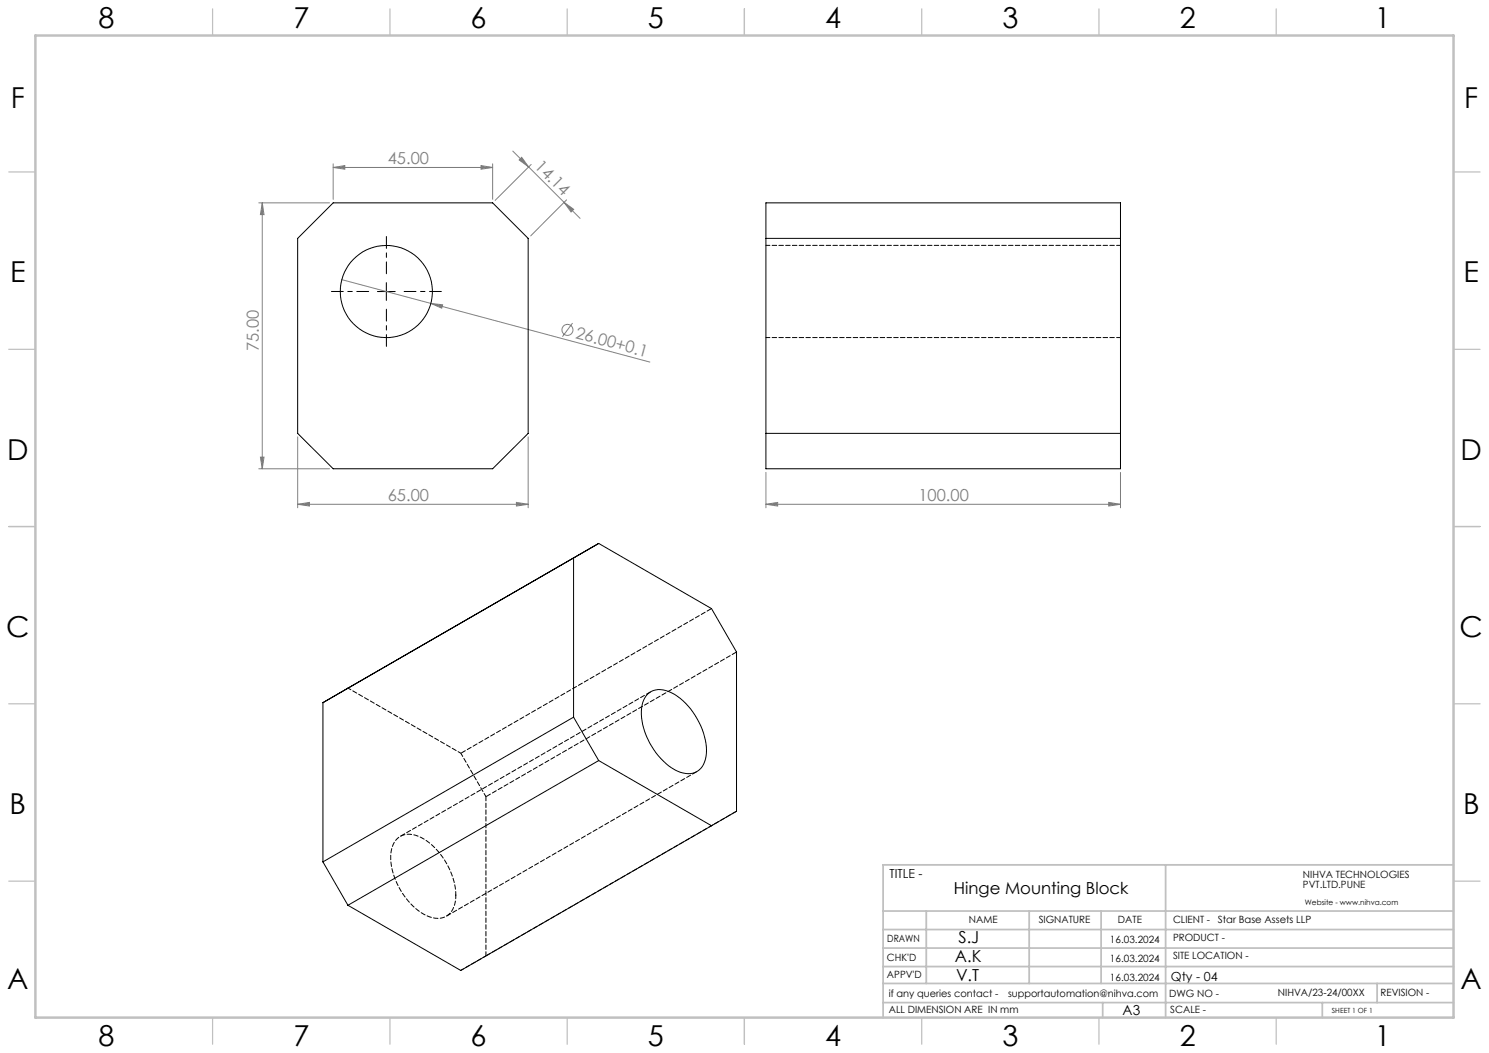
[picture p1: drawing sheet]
<svg xmlns="http://www.w3.org/2000/svg" width="420mm" height="297mm" viewBox="0 0 420 297" stroke-linecap="round" stroke-linejoin="round" font-family="sans-serif">
<g fill="none" stroke="#808080" stroke-width=".28">
<path d="M73 57.2h20M74 57.2l.5 3.3h-1.1zM74 57.2v75M94 47.2l3.3-.5v1zM94 46.2v10M94 47.2h45M135.7 46.7l3.3 .5-3.3 .5zM139 46.2v10M144.6 42.6l19 19M147.1 44.4l2 2.7-2.7-2zM149.8 46.4l-10.1 10.1M159.1 57.1l2.7 2-.7 .7z"/>
<path d="M159.8 56.4l-10.1 10.1M96.4 78.9l25.1 6.7M121.5 85.6l3.3 .4-.2 .9zM121.5 85.6l61.8 16.5M161.5 91.1l-2.9 3.9M73 132.2h20M73.4 128.9h1.1l-.5 3.3zM84 123.2v20M149 123.2v20M216 133.2v10M316.1 133.2v10M84 142.2l3.3-.5v1z"/>
<path d="M84 142.2h65M145.7 141.7l3.3 .5-3.3 .5zM216 142.2l3.4-.5v1zM216 142.2h100.1M312.7 141.7l3.4 .5-3.4 .5z"/>
<circle cx="160.1" cy="93" r="1.55"/>
</g>
<path d="M109 77.2v-10.5M104 82.2h-10.5M109 87.2v10.5M114 82.2h10.5" fill="none" stroke="#000" stroke-width=".28" stroke-dasharray="15.2 1.3 1.3 1.3" stroke-dashoffset="11.9"/>
<path d="M109 79.7v5M106.5 82.2h5" fill="none" stroke="#000" stroke-width=".28"/>
<g fill="none" stroke="#c0c0c0" stroke-width=".35">
<path d="M60 2.5v7.5M110 2.5v7.5M160 2.5v7.5M210 2.5v7.5M260 2.5v7.5M310 2.5v7.5M360 2.5v7.5M2.5 48.5h7.5M410 48.5h7.5M2.5 98.5h7.5M410 98.5h7.5M2.5 148.5h7.5"/>
<path d="M410 148.5h7.5M2.5 198.5h7.5M410 198.5h7.5M2.5 248.5h7.5M410 248.5h7.5M60 287v7.5M110 287v7.5M160 287v7.5M210 287v7.5M260 287v7.5M310 287v7.5M360 287v7.5"/>
</g>
<g fill="none" stroke="#c0c0c0" stroke-width=".5">
<path d="M249.1 257h160.9M261.3 257v20.4M290.3 257v20.4M310.6 257v20.4M328.8 243.9v43.1M410 243.9h-160.9v43.1M249.1 272.6h160.9M249.1 267.4h160.9M249.1 262.2h160.9M249.1 277.4h160.9M388.4 277.4v5.4M249.1 282.8h160.9"/>
<path d="M311 282.8v4.2M373 282.8v4.2"/>
</g>
<path d="M10 10h400v277h-400z" fill="none" stroke="#c0c0c0" stroke-width=".7"/>
<g fill="#808080">
<path d="M121.5 85.6l3.3 .4-.2 .9z"/>
<path d="M159.1 57.1l2.7 2-.7 .7zM147.1 44.4l2 2.7-2.7-2z"/>
<path d="M312.7 141.7l3.4 .5-3.4 .5zM216 142.2l3.4-.5v1z"/>
<path d="M94 47.2l3.3-.5v1zM135.7 46.7l3.3 .5-3.3 .5z"/>
<path d="M84 142.2l3.3-.5v1zM145.7 141.7l3.3 .5-3.3 .5z"/>
<path d="M74 57.2l.5 3.3h-1.1zM73.4 128.9h1.1l-.5 3.3z"/>
</g>
<g fill="none" stroke="#000" stroke-width=".28">
<path d="M94 57.2h45l10 10v55l-10 10h-45l-10-10v-55zM216 57.2h100.1v75h-100.1zM216 67.2h100.1M216 122.2h100.1M161.8 157.4v44.9M161.8 157.4l-70.7 40.8M168.9 153.3l-7.1 4.1M168.9 153.3l31.8 18.4 7.1 12.2v44.9l-7.1 4.1M168.9 153.3l-77.8 44.9M91.1 198.2v44.9M182.7 195.7a5.6 5.6 0 0 1 6.8-.3 20 20 0 0 1 9.7 17.1 5.4 5.4 0 0 1-4.4 5.7 10.5 10.5 0 0 1-8.4-4.2 18.7 18.7 0 0 1-5.3-15.1l.8-2.1zM161.8 202.3l7.1 12.2"/>
<path d="M161.8 202.3l-70.7 40.8M168.9 214.5l31.8 18.4M168.9 214.5l-70.8 40.8M200.7 232.9l-70.7 40.8-31.9-18.4M91.1 243.1l7 12.2"/>
<circle cx="109" cy="82.2" r="13"/>
</g>
<path d="M316.1 69.2h-100M216.1 95.2h100M130 212.5l7.1 12.2M128.6 252.5a19.8 19.8 0 0 0-10.6-16.6 5.2 5.2 0 0 0-7.7 4.6 19.6 19.6 0 0 0 10.1 17.8 5.2 5.2 0 0 0 7.6-2.6l.4-1.5 .2-1.7" fill="none" stroke="#000" stroke-width=".28" stroke-dasharray="1.3 .6" stroke-dashoffset=".2"/>
<path d="M183.6 195.1l-70.7 40.8M130 212.5l70.7-40.9M137.1 224.7l70.7-40.8M125.9 258.4l70.7-40.8M137.1 269.6l70.7-40.8" fill="none" stroke="#000" stroke-width=".28" stroke-dasharray="1.3 .6" stroke-dashoffset="-.2"/>
<path d="M130 212.5l-31.8-18.4M137.1 269.6l-7.1 4.1" fill="none" stroke="#000" stroke-width=".28" stroke-dasharray="1.3 .6" stroke-dashoffset=".4"/>
<path d="M137.1 224.7v44.9" fill="none" stroke="#000" stroke-width=".28" stroke-dasharray="1.3 .6" stroke-dashoffset=".1"/>
<g font-size="8.1">
<text x="27.8" y="8">8</text>
<text x="82.8" y="8">7</text>
<text x="132.8" y="8">6</text>
<text x="182.8" y="8">5</text>
<text x="232.8" y="8">4</text>
<text x="282.8" y="8">3</text>
<text x="332.8" y="8">2</text>
<text x="387.8" y="8">1</text>
<text x="3" y="30.4">F</text>
<text x="413" y="30.4">F</text>
<text x="2.8" y="79.6">E</text>
<text x="412.8" y="79.6">E</text>
<text x="2" y="129.6">D</text>
<text x="412" y="129.6">D</text>
<text x="1.7" y="179.6">C</text>
<text x="411.7" y="179.6">C</text>
<text x="2.7" y="229.6">B</text>
<text x="412.7" y="229.6">B</text>
<text x="2" y="278.9">A</text>
<text x="412" y="278.9">A</text>
<text x="27.8" y="295">8</text>
<text x="82.8" y="295">7</text>
<text x="132.8" y="295">6</text>
<text x="182.8" y="295">5</text>
<text x="232.8" y="295">4</text>
<text x="282.8" y="295">3</text>
<text x="332.8" y="295">2</text>
<text x="387.8" y="295">1</text>
</g>
<g font-size="4.7" fill="#808080">
<text x="109.4" y="46.2">45.00</text>
<text x="150.6" y="47.1" transform="rotate(45 150.6 47.1)">14.14</text>
<text x="162.1" y="95.3" transform="rotate(15 162.1 95.3)">26.00+0.1</text>
<text x="73" y="99" transform="rotate(-90 73 99)">75.00</text>
<text x="109.4" y="141.2">65.00</text>
<text x="259.1" y="141.2">100.00</text>
</g>
<g font-size="4.7">
<text x="269" y="252.1">Hinge Mounting Block</text>
<text x="270.4" y="266.1">S.J</text>
<text x="269.3" y="271.2">A.K</text>
<text x="269.7" y="276.6">V.T</text>
</g>
<text font-size="3.9" x="316.7" y="286.4">A3</text>
<g font-size="3.5">
<text x="250.9" y="247.7">TITLE -</text>
<text x="330.3" y="276.6">Qty - 04</text>
</g>
<g font-size="2.8">
<text x="367.5" y="247.7">NIHVA TECHNOLOGIES</text>
<text x="367.5" y="250.5">PVT.LTD.PUNE</text>
<text x="273.3" y="260.4">NAME</text>
<text x="293" y="260.4">SIGNATURE</text>
<text x="315.3" y="260.5">DATE</text>
<text x="330.9" y="260.5">CLIENT -</text>
<text x="343.5" y="260.5">Star Base Assets LLP</text>
<text x="250.3" y="265.7">DRAWN</text>
<text x="313.1" y="266.1">16.03.2024</text>
<text x="330.9" y="265.5">PRODUCT -</text>
<text x="250.2" y="271.1">CHK'D</text>
<text x="250.2" y="275.8">APPV'D</text>
<text x="313.1" y="271.2">16.03.2024</text>
<text x="330.9" y="270.6">SITE LOCATION -</text>
<text x="250.7" y="281.1">if any queries contact -</text>
<text x="284.3" y="281.1">supportautomation@nihva.com</text>
<text x="313.1" y="276.6">16.03.2024</text>
<text x="329.8" y="281.3">DWG NO -</text>
<text x="360.4" y="281.1">NIHVA/23-24/00XX</text>
<text x="389.4" y="281.1">REVISION -</text>
<text x="250.7" y="285.6">ALL DIMENSION ARE IN mm</text>
<text x="330.1" y="285.7">SCALE -</text>
</g>
<text font-size="2.1" x="368.1" y="255.1">Website - www.nihva.com</text>
<text font-size="2" x="375.7" y="285.6">SHEET 1 OF 1</text>
</svg>
